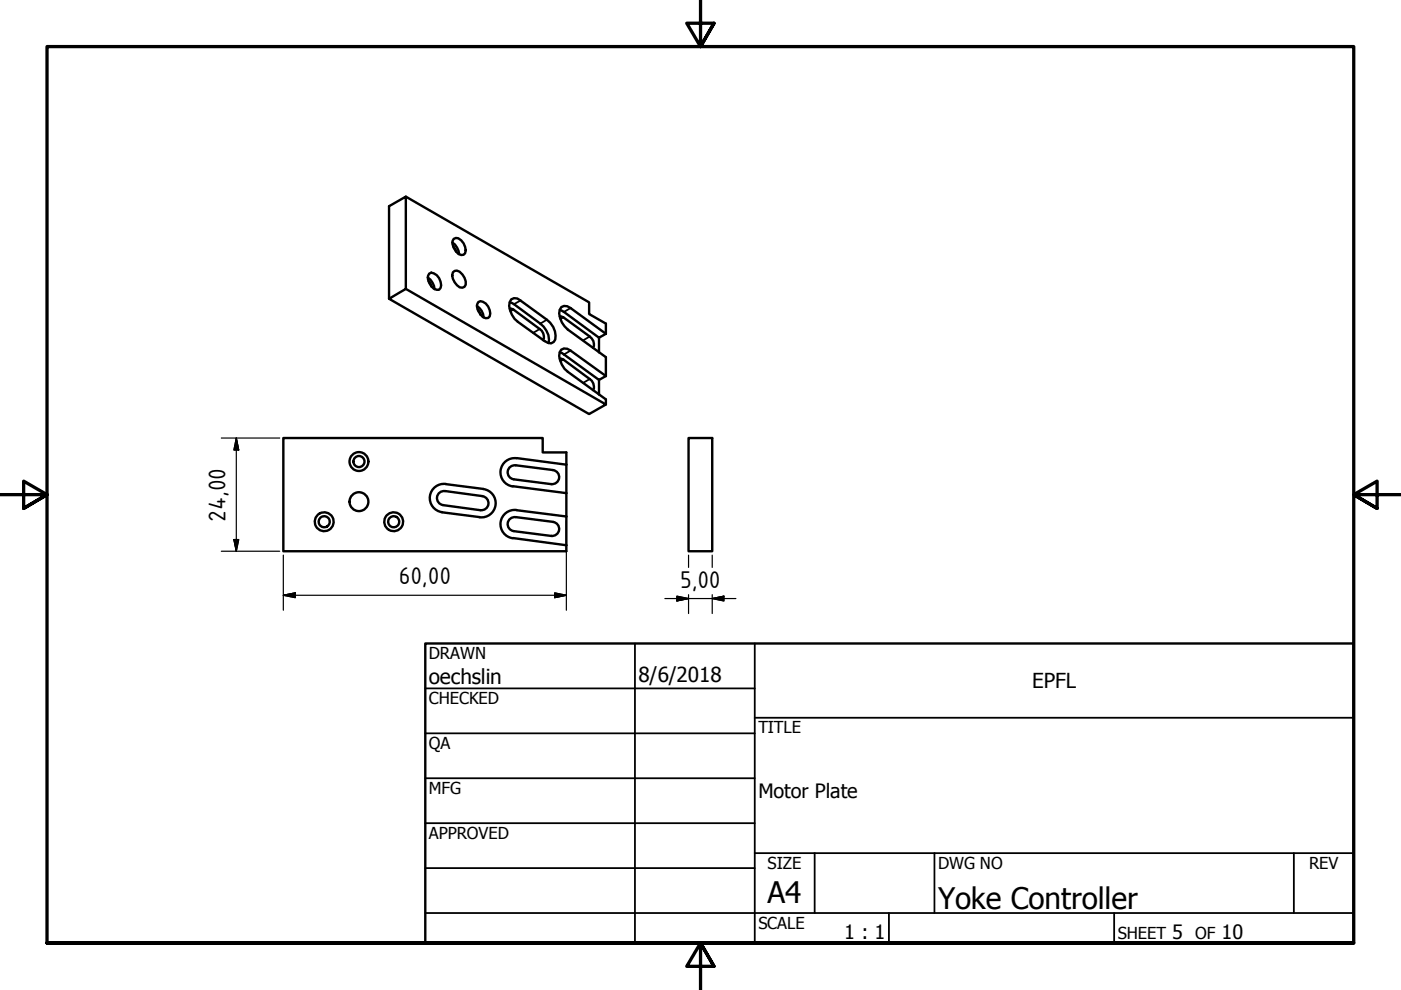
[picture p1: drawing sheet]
<svg xmlns="http://www.w3.org/2000/svg" width="297mm" height="210mm" viewBox="0 0 297 210" stroke-linecap="round" stroke-linejoin="round" font-family="sans-serif">
<!-- layer: Visible (ISO) -->
<g fill="none" stroke="#000" stroke-width=".51">
<path d="M86 41.7l38.9 22.4v2.5l3.6 2v2.2M90.7 58.8a3.3 3.3 0 0 1 1.4 2.5M90.9 59.6l.3 .3 .3 .9M91 58a1.62 1.62 0 0 1 2.1 1 1.88 1.88 0 0 1 0 2.4 2.43 2.43 0 0 1-2.1-3.4zM95.9 51.4a3.3 3.3 0 0 1 1.4 2.5M96 57.8l.4-.4a1.93 1.93 0 0 1 2.1 1.5l.2 .8v.7l-.2 .4-.5 .2a2.62 2.62 0 0 1-2.1-2.6zM96.1 52.2l.6 1.2M96.2 50.6l.4-.1a2.6 2.6 0 0 1 2 3.2l-.3 .3-.5 .1a2.97 2.97 0 0 1-1.9-3zM82.5 63.3l3.5-2.1 42.5 24.6-3.6 2zM86 61.2v-19.5l-3.5 2v19.6M101.1 64.9a3.1 3.1 0 0 1 1.5 2.4M101.3 65.6l.6 1.2"/>
<path d="M101.4 64a1.62 1.62 0 0 1 2.1 1 1.81 1.81 0 0 1 0 2.4l-.5 .1a2.96 2.96 0 0 1-1.8-2.9zM108.1 64.1l.9 .4 5.6 4.1a4.5 4.5 0 0 1 1.7 4.1M108.1 65.4l.7 .2 5.6 4.2a1.86 1.86 0 0 1 .7 2.3M108.4 63.5l.6-.3 .7 .1 6.3 4.5a4.3 4.3 0 0 1 1.7 4.2l-.3 .5-.6 .3-.7-.1-6.3-4.5a4.5 4.5 0 0 1-1.7-4.2zM118.7 74.7l.4 .1 7.9 5.8 1.5-.9M118.7 76l.7 .2 5.6 4.2a1.86 1.86 0 0 1 .7 2.3M118.7 65.7l.9 .4 7.4 5.5 1.5-.8M118.7 67.1l.7 .2 5.6 4a1.91 1.91 0 0 1 .7 2.5M127 71.6v3.1M128.5 79.7l-7.5-5.4-.7-.4h-.7a1.67 1.67 0 0 0-.9 2.5l1 1.8 .7 .6 8.1 5.9v1.1M128.5 70.8l-7.5-5.5-.7-.4h-.7a1.76 1.76 0 0 0-.9 2.5l.4 1 1.3 1.5 8.1 5.8v4M60.1 92.9h55v3h5v21h-60z"/>
<path d="M109.3 98.7a1.49 1.49 0 0 0-1.7 1.2 1.49 1.49 0 0 0 1.3 1.7M109.3 98.7l8 1M109.5 97.2a3 3 0 0 0-3.4 2.5 3 3 0 0 0 2.6 3.4M109.5 97.1l10.6 1.4M117.3 99.7a1.49 1.49 0 0 1 1.2 1.7 1.49 1.49 0 0 1-1.6 1.2M127 80.6v3.1M146 92.9h5v24h-5zM93.7 108.6l8 1M94.5 102.6a3 3 0 0 0-3.4 2.6 3 3 0 0 0 2.6 3.4M94.6 102.7l7.9 1M102.3 105.2a1.49 1.49 0 0 1 1.3 1.7 1.49 1.49 0 0 1-1.7 1.3l-8-1.1M102.3 105.2l-8-1.1a1.49 1.49 0 0 0-1.6 1.3 1.49 1.49 0 0 0 1.2 1.7"/>
<path d="M102.5 103.7a3 3 0 0 1 2.6 3.4 3 3 0 0 1-3.4 2.6M108.8 114.1l11.3 1.5M108.8 103.1l11.3 1.5M109 112.6l7.9 1M109 101.6l7.9 1.1M109.3 109.6a1.49 1.49 0 0 0-1.7 1.3 1.49 1.49 0 0 0 1.3 1.7M109.3 109.6l8 1.1M109.5 108.1a3 3 0 0 0-3.4 2.6 3 3 0 0 0 2.6 3.4M109.5 108.2l10.6 1.3M117.3 110.7a1.49 1.49 0 0 1 1.2 1.6 1.49 1.49 0 0 1-1.6 1.3"/>
<circle cx="76.1" cy="97.9" r="2"/>
<circle cx="76.1" cy="97.9" r="1.17"/>
<circle cx="68.7" cy="110.6" r="1.17"/>
<circle cx="68.7" cy="110.6" r="2"/>
<circle cx="76.1" cy="106.4" r="2"/>
<circle cx="83.5" cy="110.6" r="1.17"/>
<circle cx="83.5" cy="110.6" r="2"/>
</g>
<!-- layer: Visible Narrow (ISO) -->
<path d="M108.8 65.6l-.6 .4M110.4 63.7l-1.4 .8M114.4 69.8l-1.4 .8M116 67.8l-1.4 .8M119.4 76.2l-.6 .4M119.4 67.3l-.6 .4M121 74.3l-1.4 .9M121 65.3l-1.4 .8M125 71.3l-1.4 .9M125 80.4l-1.4 .8" fill="none" stroke="#000" stroke-width=".38"/>
<!-- layer: Border (ANSI) -->
<path d="M148.5 -.1v10l-2.9-5h5.8l-2.9 5 2.9-5M0 104.9h10l-5-2.9v5.8l5-2.9-5 2.9M297 104.9h-10l5-2.9v5.8l-5-2.9 5 2.9M10 199.9v-190h277v190h-277h277M151.4 204.9l-2.9-5 2.9 5h-5.8l2.9-5v10" fill="none" stroke="#000" stroke-width=".7"/>
<!-- layer: Title (ANSI) -->
<g fill="none" stroke="#000" stroke-width=".38">
<path d="M134.6 136.4v63.5M160 136.4v63.5M90.2 146h69.8M90.2 155.5h69.8M160 152.2h127M90.2 165h69.8M90.2 174.5h69.8M90.2 193.6h196.8M90.2 184.1h69.8M160 180.9h127M172.7 180.9v12.7M188.5 193.6v6.3"/>
<path d="M198.1 180.9v12.7M236.2 193.6v6.3M274.3 180.9v12.7"/>
</g>
<path d="M90.2 136.4h196.8v63.5h-196.8z" fill="none" stroke="#000" stroke-width=".51"/>
<!-- layer: Dimension (ISO) -->
<g fill="none" stroke="#000" stroke-width=".25">
<path d="M46.9 92.9h12.4M50.1 92.9l.5 2.5h-1zM50.1 92.9v24M46.9 116.9h12.4M49.6 114.4h1l-.5 2.5zM60.1 117.7v11.7M120.1 110.3v19.1M146 117.7v2.6M151 117.7v2.6M60.1 126.2l2.5-.5v1zM60.1 126.2h60M117.6 125.7l2.5 .5-2.5 .5z"/>
<path d="M141 126.9h15M143.5 126.4l2.5 .5-2.5 .5zM146 126.1v4M151 126.9l2.5-.5v1zM151 126.1v4"/>
</g>
<path d="M50.1 92.9l.5 2.5zM50.1 92.9l.5 2.5h-1zM49.6 114.4l.5 2.5zM49.6 114.4h1l-.5 2.5zM60.1 126.2l2.5-.5zM60.1 126.2l2.5-.5v1zM117.6 126.7l2.5-.5zM117.6 125.7l2.5 .5-2.5 .5zM143.5 127.4l2.5-.5zM143.5 126.4l2.5 .5-2.5 .5zM151 126.9l2.5-.5zM151 126.9l2.5-.5v1z" fill="#000" stroke="#000" stroke-width=".25"/>
<g font-size="6.3">
<text x="162.8" y="191.4">A4</text>
<text x="198.9" y="192.7">Yoke Controller</text>
</g>
<g font-size="5.5">
<text x="47.8" y="110.6" transform="rotate(-90 47.8 110.6)">24,00</text>
<text x="84.6" y="123.9">60,00</text>
<text x="144.2" y="124.6">5,00</text>
</g>
<g font-size="4.4">
<text x="90.9" y="145.1">oechslin</text>
<text x="135.4" y="144.5">8/6/2018</text>
<text x="218.8" y="145.9">EPFL</text>
</g>
<g font-size="4.2">
<text x="160.8" y="169.1">Motor Plate</text>
<text x="179" y="199.2">1 : 1</text>
<text x="248.5" y="199.1">5</text>
<text x="259" y="199.1">10</text>
</g>
<g font-size="3.5">
<text x="90.9" y="139.7">DRAWN</text>
<text x="90.9" y="149.3">CHECKED</text>
<text x="160.8" y="155.5">TITLE</text>
<text x="90.9" y="158.8">QA</text>
<text x="90.9" y="168.3">MFG</text>
<text x="90.9" y="177.8">APPROVED</text>
<text x="162.8" y="184.2">SIZE</text>
<text x="198.9" y="184.2">DWG NO</text>
<text x="277.6" y="184.2">REV</text>
<text x="160.8" y="196.9">SCALE</text>
<text x="237" y="199.1">SHEET</text>
<text x="253.4" y="199.1">OF</text>
</g>
</svg>
